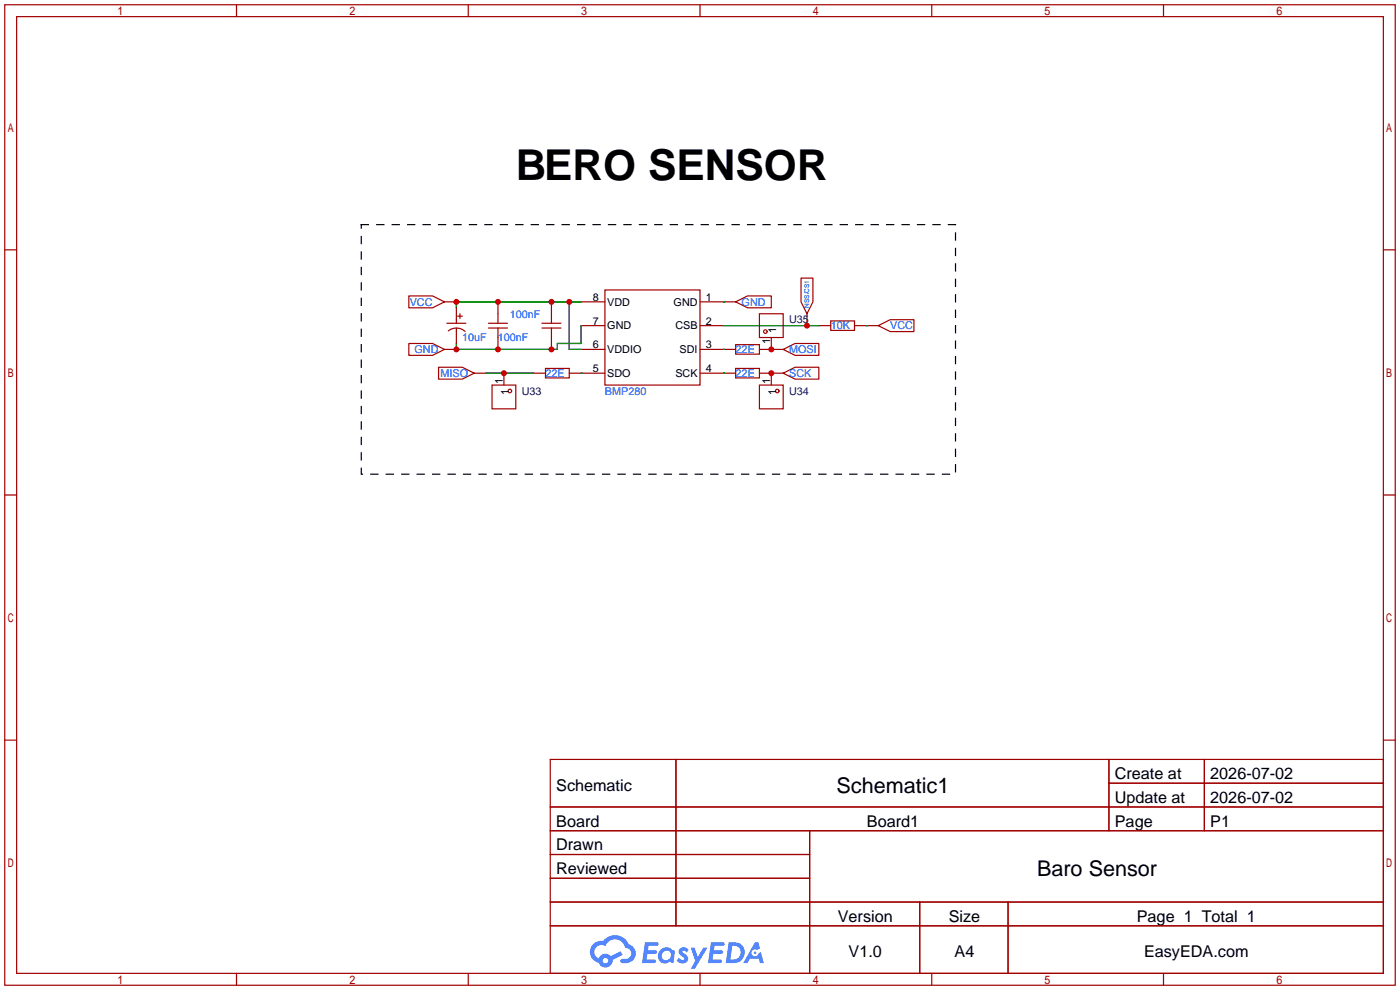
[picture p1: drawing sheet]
<svg xmlns="http://www.w3.org/2000/svg" width="299mm" height="212mm" viewBox="0 0 299 212" stroke-linecap="round" stroke-linejoin="round" font-family="sans-serif">
<g fill="none" stroke="#a10000" stroke-width=".25">
<path d="M1 1h297.2v209.6h-297.2zM3.6 3.6h292.1v204.4h-292.1zM50.5 1v2.6M100.1 1v2.6M149.6 1v2.6M199.1 1v2.6M248.7 1v2.6M1 53.4h2.6M295.7 53.4h2.5M1 105.8h2.6M295.7 105.8h2.5M1 158.2h2.6"/>
<path d="M295.7 158.2h2.5M117.6 162.3h178.1v45.7h-178.1zM117.6 172.5h178.1M117.6 177.5h178.1M144.5 162.3v35.6M173 177.5v30.5M237 162.3v15.2M237 167.4h58.7M257.4 162.3v15.2M117.6 182.6h55.4M117.6 192.8h178.1M117.6 187.7h55.4"/>
<path d="M117.6 197.9h178.1M196.6 192.8v15.2M215.4 192.8v15.2M50.5 208v2.6M100.1 208v2.6M149.6 208v2.6M199.1 208v2.6M248.7 208v2.6"/>
</g>
<g fill="#5487ff">
<path d="M145.3 202.7a1.3 1.3 0 0 1 1.9 .3l-.4 .6a.54 .54 0 0 0-.9-.2l.1 .2a1.34 1.34 0 0 1 .9 1.8 1.47 1.47 0 0 1-2.3-.1l.5-.6 .8 .5a.31 .31 0 0 0 .4-.3 .31 .31 0 0 0-.3-.4 1.12 1.12 0 0 1-.7-1.8z"/>
<path d="M147.6 202.5h.9l.6 2 1.2-2h.9l-2.7 4.6h-.9l1-1.7z"/>
<path d="M137.8 201.4h1.7a1.31 1.31 0 0 1 1.2 .2 .4 .4 0 0 1-.3 .5l-1.8 .1-.1 .9h1.6a.4 .4 0 0 1 .4 .4 .4 .4 0 0 1-.5 .4h-1.6l-.2 1.2h1.4a.46 .46 0 0 1 .5 0 .46 .46 0 0 1 .1 .5l-.4 .2h-2.6z"/>
<path d="M151.9 201.4h1.7a1.32 1.32 0 0 1 1.2 .2 .39 .39 0 0 1-.3 .5l-1.8 .1-.1 .9h1.6a.4 .4 0 0 1 .4 .4 .4 .4 0 0 1-.4 .4h-1.7l-.2 1.2h1.4a.46 .46 0 0 1 .5 0 .46 .46 0 0 1 .1 .5l-.4 .2h-2.6z"/>
<path d="M161.3 201.4h.8l.3 1.3-.6 .4a.75 .75 0 0 0-1.1 .3 .75 .75 0 0 0 .5 1 .75 .75 0 0 0 .9-.7l.5-.2 .6 2.3h-.8l-.3-.9h-1.8l-.5 .9h-1z"/>
<path d="M155.7 201.4l-.6 4.4h1.5a2.27 2.27 0 0 0 2.6-2.2 2.27 2.27 0 0 0-2.7-2.2zM156.5 202.1a1.5 1.5 0 0 1 1.8 1.6 1.5 1.5 0 0 1-1.9 1.4h-.3z"/>
<path d="M141.2 203a1.6 1.6 0 0 0-.3 2.3 1.6 1.6 0 0 0 2.3 .2l.7 .3 .3-2.4-.1-.3-.5-.1a1.58 1.58 0 0 0-2.4 0zM141.8 203.5a.98 .98 0 0 1 1.6 .4 .98 .98 0 0 1-1.1 1.3 .94 .94 0 0 1-.9-.7 .94 .94 0 0 1 .4-1z"/>
<path d="M126.8 201.8a2.37 2.37 0 0 0 1.1 4 1.54 1.54 0 0 0 1.8 1 1.54 1.54 0 0 0 1.2-1.6l2.2-1.1-.5-.8-2 1a1.57 1.57 0 0 0-2.7 .5 1.5 1.5 0 0 1-.7-2.1 1.5 1.5 0 0 1 2.2-.5 2.23 2.23 0 0 1 2.3-1.4 2.23 2.23 0 0 1 2 1.8 1.16 1.16 0 0 1 1.2 1.1 1.16 1.16 0 0 1-1.1 1.2h-.7a.47 .47 0 0 0-.5 .4 .47 .47 0 0 0 .4 .5 2.17 2.17 0 0 0 2.5-.9 2.17 2.17 0 0 0-.3-2.7l-.8-.4a3.2 3.2 0 0 0-5.5-.7l-1.1 .1zM128.8 205.3a.6 .6 0 0 1 1.2 0 .6 .6 0 0 1-1.2 0z"/>
<circle cx="161.4" cy="203.6" r=".28"/>
</g>
<g fill="none" stroke="#a10000" stroke-width=".25">
<path d="M171.2 59.4h2.5v5.1l-1.2 2.6-1.3-2.6zM87.4 63.2h5.1l2.5 1.3-2.5 1.3h-5.1zM87.4 73.4h5.1l2.5 1.3-2.5 1.2h-5.1zM93.7 78.5h5.1l2.5 1.3-2.5 1.2h-5.1zM95 64.5h2.5M95 74.7h2.5M95.5 69.1h4.1M95.8 70.7a2.74 2.74 0 0 1 3.6 .1M97.5 65.8v3.3M97.5 70.1v3.3M97.8 67.6h1M98.3 67.1v1"/>
<path d="M101.3 79.8h2.6M104.4 69.1h4.1M104.4 70.1h4.1M106.4 64.5v4.6M106.4 70.1v4.6M107.7 79.8v2.5M114 79.8h2.6M115.8 69.1h4.1M115.8 70.1h4.1M116.6 78.7h5.1v2.1h-5.1zM117.9 64.5v4.6M117.9 70.1v4.6"/>
<path d="M121.7 79.8h7.6M124.2 64.5h5.1M124.2 69.6h5.1M124.2 74.7h5.1M129.3 62h20.3v20.3h-20.3zM149.6 64.5h7.6M149.6 69.6h5.1M149.6 74.7h7.6M149.6 79.8h7.6M157.2 73.7h5.1v2h-5.1zM157.2 78.7h5.1v2.1h-5.1zM157.2 64.5l2.6-1.3h5v2.6h-5z"/>
<path d="M162.3 67.1h5.1v5h-5.1zM162.3 74.7h5.1M162.3 79.8h5.1M164.8 72.1v2.6M164.8 79.8v2.5M167.4 74.7l2.5-1.3h5.1v2.5h-5.1zM167.4 79.8l2.5-1.3h5.1v2.5h-5.1zM172.5 67.1v2.5M175 69.6h2.5M177.5 68.6h5.1v2h-5.1zM182.6 69.6h5.1M187.7 69.6l2.5-1.3h5.1v2.6h-5.1z"/>
<path d="M105.2 82.3h5v5.1h-5zM162.3 82.3h5.1v5.1h-5.1z"/>
<circle cx="163.6" cy="70.9" r=".38"/>
<circle cx="109" cy="83.6" r=".38"/>
<circle cx="166.1" cy="83.6" r=".38"/>
</g>
<path d="M103.9 79.8h10.1M121.7 64.5v10.2h2.5M124.2 79.8h.1M124.2 64.5h-26.7v1.3M124.2 69.6v3.8h-5.1v1.3h-21.6v-1.3M154.7 74.7h.1M154.7 79.8h.1M154.7 64.5h.1M154.7 69.6h20.3M164.8 74.7h.1M164.8 79.8h.1M185.2 69.6h.1" fill="none" stroke="#008700" stroke-width=".25"/>
<path d="M77.2 48h127v53.3h-127z" fill="none" stroke="#000" stroke-width=".25" stroke-dasharray="1.5 1.8"/>
<g fill="#c00">
<circle cx="172.5" cy="69.6" r=".63"/>
<circle cx="121.7" cy="64.5" r=".63"/>
<circle cx="117.9" cy="64.5" r=".63"/>
<circle cx="106.4" cy="64.5" r=".63"/>
<circle cx="97.5" cy="64.5" r=".63"/>
<circle cx="117.9" cy="74.7" r=".63"/>
<circle cx="106.4" cy="74.7" r=".63"/>
<circle cx="97.5" cy="74.7" r=".63"/>
<circle cx="164.8" cy="74.7" r=".63"/>
<circle cx="164.8" cy="79.8" r=".63"/>
<circle cx="107.7" cy="79.8" r=".63"/>
</g>
<text font-size="9.1" x="110.2" y="38.6">BERO SENSOR</text>
<g font-size="4.6">
<text x="178.8" y="169.4">Schematic1</text>
<text x="221.6" y="187.2">Baro Sensor</text>
</g>
<g font-size="3.5">
<text x="238.3" y="166.5">Create at</text>
<text x="258.7" y="166.5">2026-07-02</text>
<text x="118.9" y="169.1">Schematic</text>
<text x="238.3" y="171.6">Update at</text>
<text x="258.7" y="171.6">2026-07-02</text>
<text x="118.9" y="176.7">Board</text>
<text x="185.3" y="176.7">Board1</text>
<text x="238.3" y="176.7">Page</text>
<text x="258.7" y="176.7">P1</text>
<text x="118.9" y="181.8">Drawn</text>
<text x="118.9" y="186.8">Reviewed</text>
<text x="179.1" y="197">Version</text>
<text x="202.8" y="197">Size</text>
<text x="243" y="197">Page 1 Total 1</text>
<text x="181.4" y="204.6">V1.0</text>
<text x="204" y="204.6">A4</text>
<text x="244.5" y="204.6">EasyEDA.com</text>
</g>
<g font-size="2.3" fill="#00f">
<text x="87.6" y="65.3">VCC</text>
<text x="158.5" y="65.3">GND</text>
<text x="109" y="67.9">100nF</text>
<text x="177.5" y="70.4">10K</text>
<text x="190.2" y="70.4">VCC</text>
<text x="88.6" y="75.5">GND</text>
<text x="98.8" y="72.9">10uF</text>
<text x="106.4" y="72.9">100nF</text>
<text x="157.2" y="75.5">22E</text>
<text x="168.7" y="75.5">MOSI</text>
<text x="94.2" y="80.6">MISO</text>
<text x="116.6" y="80.6">22E</text>
<text x="157.2" y="80.6">22E</text>
<text x="168.7" y="80.6">SCK</text>
<text x="129.3" y="84.4">BMP280</text>
</g>
<g font-size="2.3">
<text x="126.7" y="64.3">8</text>
<text x="129.8" y="65.3">VDD</text>
<text x="144" y="65.3">GND</text>
<text x="150.9" y="64.3">1</text>
<text x="126.7" y="69.4">7</text>
<text x="129.8" y="70.4">GND</text>
<text x="144.3" y="70.4">CSB</text>
<text x="150.9" y="69.4">2</text>
<text x="165.9" y="71.2" transform="rotate(-90 165.9 71.2)">1</text>
<text x="126.7" y="74.4">6</text>
<text x="129.8" y="75.5">VDDIO</text>
<text x="145.2" y="75.5">SDI</text>
<text x="150.9" y="74.4">3</text>
<text x="164.6" y="73.5" transform="rotate(-90 164.6 73.5)">1</text>
<text x="107.5" y="82.2" transform="rotate(-90 107.5 82.2)">1</text>
<text x="126.7" y="79.5">5</text>
<text x="129.8" y="80.5">SDO</text>
<text x="144.3" y="80.5">SCK</text>
<text x="150.9" y="79.5">4</text>
<text x="164.6" y="82.2" transform="rotate(-90 164.6 82.2)">1</text>
<text x="108.7" y="84.5" transform="rotate(-90 108.7 84.5)">1</text>
<text x="165.9" y="84.5" transform="rotate(-90 165.9 84.5)">1</text>
</g>
<g font-size="2.3" fill="#000080">
<text x="168.7" y="69.1">U35</text>
<text x="111.5" y="84.4">U33</text>
<text x="168.7" y="84.4">U34</text>
</g>
<text font-size="1.4" fill="#00f" x="172.9" y="65.8" transform="rotate(-90 172.9 65.8)">NSS/CS1</text>
</svg>
